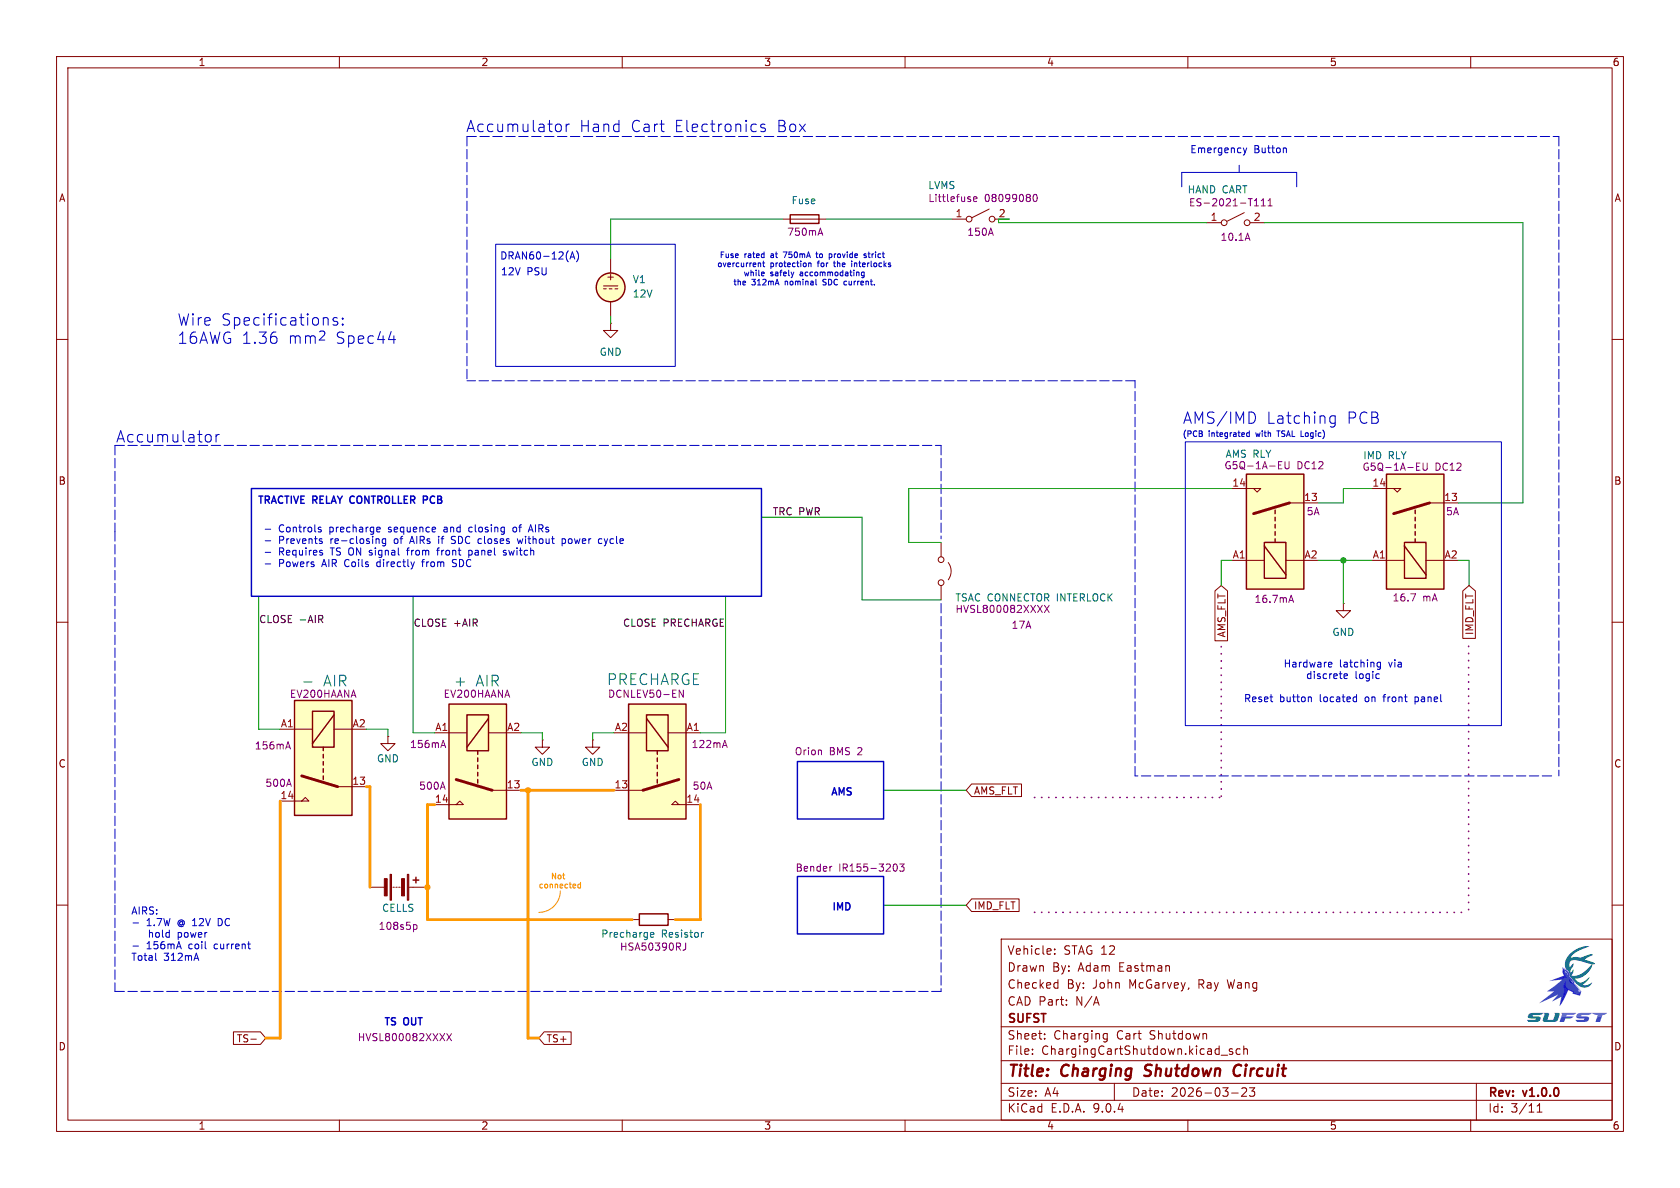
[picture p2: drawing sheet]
(kicad_sch
 (version 20250114)
 (generator "eeschema")
 (generator_version "9.0")
 (paper "A4")
 (title_block
  (title "Charging Shutdown Circuit")
  (date "2026-03-23")
  (rev "v1.0.0")
  (company "SUFST")
  (comment 1 "STAG 12")
  (comment 2 "Adam Eastman")
  (comment 3 "John McGarvey, Ray Wang")
  (comment 4 "N/A"))
 (lib_symbols
  (symbol "Device:Battery"
   (pin_numbers (hide yes))
   (pin_names
    (offset 0) (hide yes)) (exclude_from_sim no) (in_bom yes) (on_board yes)
   (property "Reference" "BT" (at 2.54 2.54 0) (effects (font (size 1.27 1.27)) (justify left)))
   (property "Value" "Battery" (at 2.54 0 0) (effects (font (size 1.27 1.27)) (justify left)))
   (property "Footprint" "" (at 0 1.524 90) (effects (font (size 1.27 1.27)) (hide yes)))
   (property "Datasheet" "~" (at 0 1.524 90) (effects (font (size 1.27 1.27)) (hide yes)))
   (property "Description" "Multiple-cell battery" (at 0 0 0) (effects (font (size 1.27 1.27)) (hide yes)))
   (symbol "Battery_0_1"
    (rectangle (start -2.286 1.778) (end 2.286 1.524) (stroke (width 0) (type default)) (fill (type outline)))
    (rectangle (start -2.286 -1.27) (end 2.286 -1.524) (stroke (width 0) (type default)) (fill (type outline)))
    (rectangle (start -1.524 1.016) (end 1.524 0.508) (stroke (width 0) (type default)) (fill (type outline)))
    (rectangle (start -1.524 -2.032) (end 1.524 -2.54) (stroke (width 0) (type default)) (fill (type outline)))
    (polyline (pts (xy 0 1.778) (xy 0 2.54)) (stroke (width 0) (type default)) (fill (type none)))
    (polyline (pts (xy 0 0) (xy 0 0.254)) (stroke (width 0) (type default)) (fill (type none)))
    (polyline (pts (xy 0 -0.508) (xy 0 -0.254)) (stroke (width 0) (type default)) (fill (type none)))
    (polyline (pts (xy 0 -1.016) (xy 0 -0.762)) (stroke (width 0) (type default)) (fill (type none)))
    (polyline (pts (xy 0.762 3.048) (xy 1.778 3.048)) (stroke (width 0.254) (type default)) (fill (type none)))
    (polyline (pts (xy 1.27 3.556) (xy 1.27 2.54)) (stroke (width 0.254) (type default)) (fill (type none))))
   (symbol "Battery_1_1"
    (pin passive line (at 0 5.08 270) (length 2.54) (name "+" (effects (font (size 1.27 1.27)))) (number "1" (effects (font (size 1.27 1.27)))))
    (pin passive line (at 0 -5.08 90) (length 2.54) (name "-" (effects (font (size 1.27 1.27)))) (number "2" (effects (font (size 1.27 1.27))))))
   (embedded_fonts no))
  (symbol "Device:Fuse"
   (pin_numbers (hide yes))
   (pin_names
    (offset 0)) (exclude_from_sim no) (in_bom yes) (on_board yes)
   (property "Reference" "F" (at 2.032 0 90) (effects (font (size 1.27 1.27))))
   (property "Value" "Fuse" (at -1.905 0 90) (effects (font (size 1.27 1.27))))
   (property "Footprint" "" (at -1.778 0 90) (effects (font (size 1.27 1.27)) (hide yes)))
   (property "Datasheet" "~" (at 0 0 0) (effects (font (size 1.27 1.27)) (hide yes)))
   (property "Description" "Fuse" (at 0 0 0) (effects (font (size 1.27 1.27)) (hide yes)))
   (symbol "Fuse_0_1"
    (rectangle (start -0.762 -2.54) (end 0.762 2.54) (stroke (width 0.254) (type default)) (fill (type none)))
    (polyline (pts (xy 0 2.54) (xy 0 -2.54)) (stroke (width 0) (type default)) (fill (type none))))
   (symbol "Fuse_1_1"
    (pin passive line (at 0 3.81 270) (length 1.27) (name "~" (effects (font (size 1.27 1.27)))) (number "1" (effects (font (size 1.27 1.27)))))
    (pin passive line (at 0 -3.81 90) (length 1.27) (name "~" (effects (font (size 1.27 1.27)))) (number "2" (effects (font (size 1.27 1.27))))))
   (embedded_fonts no))
  (symbol "Device:R"
   (pin_numbers (hide yes))
   (pin_names
    (offset 0)) (exclude_from_sim no) (in_bom yes) (on_board yes)
   (property "Reference" "R" (at 2.032 0 90) (effects (font (size 1.27 1.27))))
   (property "Value" "R" (at 0 0 90) (effects (font (size 1.27 1.27))))
   (property "Footprint" "" (at -1.778 0 90) (effects (font (size 1.27 1.27)) (hide yes)))
   (property "Datasheet" "~" (at 0 0 0) (effects (font (size 1.27 1.27)) (hide yes)))
   (property "Description" "Resistor" (at 0 0 0) (effects (font (size 1.27 1.27)) (hide yes)))
   (symbol "R_0_1"
    (rectangle (start -1.016 -2.54) (end 1.016 2.54) (stroke (width 0.254) (type default)) (fill (type none))))
   (symbol "R_1_1"
    (pin passive line (at 0 3.81 270) (length 1.27) (name "~" (effects (font (size 1.27 1.27)))) (number "1" (effects (font (size 1.27 1.27)))))
    (pin passive line (at 0 -3.81 90) (length 1.27) (name "~" (effects (font (size 1.27 1.27)))) (number "2" (effects (font (size 1.27 1.27))))))
   (embedded_fonts no))
  (symbol "Jumper:Jumper_2_Open"
   (pin_numbers (hide yes))
   (pin_names
    (offset 0) (hide yes)) (exclude_from_sim no) (in_bom yes) (on_board yes)
   (property "Reference" "JP" (at 0 2.794 0) (effects (font (size 1.27 1.27))))
   (property "Value" "Jumper_2_Open" (at 0 -2.286 0) (effects (font (size 1.27 1.27))))
   (property "Footprint" "" (at 0 0 0) (effects (font (size 1.27 1.27)) (hide yes)))
   (property "Datasheet" "~" (at 0 0 0) (effects (font (size 1.27 1.27)) (hide yes)))
   (property "Description" "Jumper, 2-pole, open" (at 0 0 0) (effects (font (size 1.27 1.27)) (hide yes)))
   (symbol "Jumper_2_Open_0_0"
    (circle (center -2.032 0) (radius 0.508) (stroke (width 0) (type default)) (fill (type none)))
    (circle (center 2.032 0) (radius 0.508) (stroke (width 0) (type default)) (fill (type none))))
   (symbol "Jumper_2_Open_0_1"
    (arc (start -1.524 1.27) (mid 0 1.778) (end 1.524 1.27) (stroke (width 0) (type default)) (fill (type none))))
   (symbol "Jumper_2_Open_1_1"
    (pin passive line (at -5.08 0 0) (length 2.54) (name "A" (effects (font (size 1.27 1.27)))) (number "1" (effects (font (size 1.27 1.27)))))
    (pin passive line (at 5.08 0 180) (length 2.54) (name "B" (effects (font (size 1.27 1.27)))) (number "2" (effects (font (size 1.27 1.27))))))
   (embedded_fonts no))
  (symbol "Relay:Relay_SPST-NO" (exclude_from_sim no) (in_bom yes) (on_board yes)
   (property "Reference" "K" (at 11.43 3.81 0) (effects (font (size 1.27 1.27)) (justify left)))
   (property "Value" "Relay_SPST-NO" (at 11.43 1.27 0) (effects (font (size 1.27 1.27)) (justify left)))
   (property "Footprint" "" (at 11.43 -1.27 0) (effects (font (size 1.27 1.27)) (justify left) (hide yes)))
   (property "Datasheet" "~" (at 0 0 0) (effects (font (size 1.27 1.27)) (hide yes)))
   (property "Description" "Relay SPST, normally open, EN50005" (at 0 0 0) (effects (font (size 1.27 1.27)) (hide yes)))
   (symbol "Relay_SPST-NO_0_0"
    (polyline (pts (xy 7.62 5.08) (xy 7.62 2.54) (xy 6.985 3.175) (xy 7.62 3.81)) (stroke (width 0) (type default)) (fill (type none))))
   (symbol "Relay_SPST-NO_0_1"
    (rectangle (start -10.16 5.08) (end 10.16 -5.08) (stroke (width 0.254) (type default)) (fill (type background)))
    (rectangle (start -8.255 1.905) (end -1.905 -1.905) (stroke (width 0.254) (type default)) (fill (type none)))
    (polyline (pts (xy -7.62 -1.905) (xy -2.54 1.905)) (stroke (width 0.254) (type default)) (fill (type none)))
    (polyline (pts (xy -5.08 5.08) (xy -5.08 1.905)) (stroke (width 0) (type default)) (fill (type none)))
    (polyline (pts (xy -5.08 -5.08) (xy -5.08 -1.905)) (stroke (width 0) (type default)) (fill (type none)))
    (polyline (pts (xy -1.905 0) (xy -1.27 0)) (stroke (width 0.254) (type default)) (fill (type none)))
    (polyline (pts (xy -0.635 0) (xy 0 0)) (stroke (width 0.254) (type default)) (fill (type none)))
    (polyline (pts (xy 0.635 0) (xy 1.27 0)) (stroke (width 0.254) (type default)) (fill (type none)))
    (polyline (pts (xy 1.905 0) (xy 2.54 0)) (stroke (width 0.254) (type default)) (fill (type none)))
    (polyline (pts (xy 3.175 0) (xy 3.81 0)) (stroke (width 0.254) (type default)) (fill (type none)))
    (polyline (pts (xy 5.08 -2.54) (xy 3.175 3.81)) (stroke (width 0.508) (type default)) (fill (type none)))
    (polyline (pts (xy 5.08 -2.54) (xy 5.08 -5.08)) (stroke (width 0) (type default)) (fill (type none))))
   (symbol "Relay_SPST-NO_1_1"
    (pin passive line (at -5.08 7.62 270) (length 2.54) (name "~" (effects (font (size 1.27 1.27)))) (number "A1" (effects (font (size 1.27 1.27)))))
    (pin passive line (at -5.08 -7.62 90) (length 2.54) (name "~" (effects (font (size 1.27 1.27)))) (number "A2" (effects (font (size 1.27 1.27)))))
    (pin passive line (at 5.08 -7.62 90) (length 2.54) (name "~" (effects (font (size 1.27 1.27)))) (number "13" (effects (font (size 1.27 1.27)))))
    (pin passive line (at 7.62 7.62 270) (length 2.54) (name "~" (effects (font (size 1.27 1.27)))) (number "14" (effects (font (size 1.27 1.27))))))
   (embedded_fonts no))
  (symbol "Simulation_SPICE:VDC"
   (pin_numbers (hide yes))
   (pin_names
    (offset 0.0254)) (exclude_from_sim no) (in_bom yes) (on_board yes)
   (property "Reference" "V" (at 2.54 2.54 0) (effects (font (size 1.27 1.27)) (justify left)))
   (property "Value" "1" (at 2.54 0 0) (effects (font (size 1.27 1.27)) (justify left)))
   (property "Footprint" "" (at 0 0 0) (effects (font (size 1.27 1.27)) (hide yes)))
   (property "Datasheet" "https://ngspice.sourceforge.io/docs/ngspice-html-manual/manual.xhtml#sec_Independent_Sources_for" (at 0 0 0) (effects (font (size 1.27 1.27)) (hide yes)))
   (property "Description" "Voltage source, DC" (at 0 0 0) (effects (font (size 1.27 1.27)) (hide yes)))
   (property "Sim.Pins" "1=+ 2=-" (at 0 0 0) (effects (font (size 1.27 1.27)) (hide yes)))
   (property "Sim.Type" "DC" (at 0 0 0) (effects (font (size 1.27 1.27)) (hide yes)))
   (property "Sim.Device" "V" (at 0 0 0) (effects (font (size 1.27 1.27)) (justify left) (hide yes)))
   (symbol "VDC_0_0"
    (polyline (pts (xy -1.27 0.254) (xy 1.27 0.254)) (stroke (width 0) (type default)) (fill (type none)))
    (polyline (pts (xy -0.762 -0.254) (xy -1.27 -0.254)) (stroke (width 0) (type default)) (fill (type none)))
    (polyline (pts (xy 0.254 -0.254) (xy -0.254 -0.254)) (stroke (width 0) (type default)) (fill (type none)))
    (polyline (pts (xy 1.27 -0.254) (xy 0.762 -0.254)) (stroke (width 0) (type default)) (fill (type none)))
    (text "+" (at 0 1.905 0) (effects (font (size 1.27 1.27)))))
   (symbol "VDC_0_1"
    (circle (center 0 0) (radius 2.54) (stroke (width 0.254) (type default)) (fill (type background))))
   (symbol "VDC_1_1"
    (pin passive line (at 0 5.08 270) (length 2.54) (name "~" (effects (font (size 1.27 1.27)))) (number "1" (effects (font (size 1.27 1.27)))))
    (pin passive line (at 0 -5.08 90) (length 2.54) (name "~" (effects (font (size 1.27 1.27)))) (number "2" (effects (font (size 1.27 1.27))))))
   (embedded_fonts no))
  (symbol "Switch:SW_SPST"
   (pin_names
    (offset 0) (hide yes)) (exclude_from_sim no) (in_bom yes) (on_board yes)
   (property "Reference" "SW" (at 0 3.175 0) (effects (font (size 1.27 1.27))))
   (property "Value" "SW_SPST" (at 0 -2.54 0) (effects (font (size 1.27 1.27))))
   (property "Footprint" "" (at 0 0 0) (effects (font (size 1.27 1.27)) (hide yes)))
   (property "Datasheet" "~" (at 0 0 0) (effects (font (size 1.27 1.27)) (hide yes)))
   (property "Description" "Single Pole Single Throw (SPST) switch" (at 0 0 0) (effects (font (size 1.27 1.27)) (hide yes)))
   (symbol "SW_SPST_0_0"
    (circle (center -2.032 0) (radius 0.508) (stroke (width 0) (type default)) (fill (type none)))
    (polyline (pts (xy -1.524 0.254) (xy 1.524 1.778)) (stroke (width 0) (type default)) (fill (type none)))
    (circle (center 2.032 0) (radius 0.508) (stroke (width 0) (type default)) (fill (type none))))
   (symbol "SW_SPST_1_1"
    (pin passive line (at -5.08 0 0) (length 2.54) (name "A" (effects (font (size 1.27 1.27)))) (number "1" (effects (font (size 1.27 1.27)))))
    (pin passive line (at 5.08 0 180) (length 2.54) (name "B" (effects (font (size 1.27 1.27)))) (number "2" (effects (font (size 1.27 1.27))))))
   (embedded_fonts no))
  (symbol "power:GND"
   (power)
   (pin_numbers (hide yes))
   (pin_names
    (offset 0) (hide yes)) (exclude_from_sim no) (in_bom yes) (on_board yes)
   (property "Reference" "#PWR" (at 0 -6.35 0) (effects (font (size 1.27 1.27)) (hide yes)))
   (property "Value" "GND" (at 0 -3.81 0) (effects (font (size 1.27 1.27))))
   (property "Footprint" "" (at 0 0 0) (effects (font (size 1.27 1.27)) (hide yes)))
   (property "Datasheet" "" (at 0 0 0) (effects (font (size 1.27 1.27)) (hide yes)))
   (property "Description" "Power symbol creates a global label with name \"GND\" , ground" (at 0 0 0) (effects (font (size 1.27 1.27)) (hide yes)))
   (symbol "GND_0_1"
    (polyline (pts (xy 0 0) (xy 0 -1.27) (xy 1.27 -1.27) (xy 0 -2.54) (xy -1.27 -1.27) (xy 0 -1.27)) (stroke (width 0) (type default)) (fill (type none))))
   (symbol "GND_1_1"
    (pin power_in line (at 0 0 270) (length 0) (name "~" (effects (font (size 1.27 1.27)))) (number "1" (effects (font (size 1.27 1.27))))))
   (embedded_fonts no)))
 (rectangle
  (start 87.63 43.18)
  (end 119.38 64.77)
  (stroke (width 0) (type solid))
  (fill (type none)))
 (rectangle
  (start 209.55 78.105)
  (end 265.43 128.27)
  (stroke (width 0) (type solid))
  (fill (type none)))
 (rectangle
  (start 44.45 86.36)
  (end 134.62 105.41)
  (stroke (width 0.254) (type solid))
  (fill (type none)))
 (rectangle
  (start 140.97 134.62)
  (end 156.21 144.78)
  (stroke (width 0.254) (type solid))
  (fill (type none)))
 (arc
  (start 99.06 157.48)
  (mid 97.9441 160.1741)
  (end 95.25 161.29)
  (stroke (width 0) (type solid) (color 255 153 0 1))
  (fill (type none)))
 (rectangle
  (start 140.97 154.94)
  (end 156.21 165.1)
  (stroke (width 0.254) (type solid))
  (fill (type none)))
 (text "AMS"
  (exclude_from_sim no)
  (at 148.844 140.208 0)
  (effects (font (size 1.27 1.27) (thickness 0.254)
    (bold yes))))
 (text "Accumulator Hand Cart Electronics Box"
  (exclude_from_sim no)
  (at 112.522 22.606 0)
  (effects (font (size 2 2))))
 (text "Emergency Button"
  (exclude_from_sim no)
  (at 219.075 26.67 0)
  (effects (font (size 1.27 1.27))))
 (text "- Controls precharge sequence and closing of AIRs\n- Prevents re-closing of AIRs if SDC closes without power cycle\n- Requires TS ON signal from front panel switch\n- Powers AIR Coils directly from SDC"
  (exclude_from_sim no)
  (at 46.482 96.774 0)
  (effects (font (size 1.27 1.27) (thickness 0.1588)) (justify left)))
 (text "DRAN60-12(A)"
  (exclude_from_sim no)
  (at 95.504 45.466 0)
  (effects (font (size 1.27 1.27))))
 (text "AMS/IMD Latching PCB"
  (exclude_from_sim no)
  (at 226.568 74.168 0)
  (effects (font (size 2 2))))
 (text "(PCB integrated with TSAL Logic)"
  (exclude_from_sim no)
  (at 221.742 76.962 0)
  (effects (font (size 1 1))))
 (text "IMD"
  (exclude_from_sim no)
  (at 148.844 160.528 0)
  (effects (font (size 1.27 1.27) (thickness 0.254)
    (bold yes))))
 (text "Accumulator"
  (exclude_from_sim no)
  (at 29.718 77.47 0)
  (effects (font (size 2 2))))
 (text "HVSL800082XXXX"
  (exclude_from_sim no)
  (at 71.628 183.642 0)
  (effects (font (size 1.27 1.27) (color 132 0 132 1))))
 (text "AIRS:\n- 1.7W @ 12V DC\n   hold power\n- 156mA coil current\nTotal 312mA"
  (exclude_from_sim no)
  (at 23.114 165.354 0)
  (effects (font (size 1.27 1.27) (thickness 0.1588)) (justify left)))
 (text "TRACTIVE RELAY CONTROLLER PCB\n"
  (exclude_from_sim no)
  (at 45.466 88.646 0)
  (effects (font (size 1.27 1.27) (thickness 0.254)
    (bold yes)) (justify left)))
 (text "TS OUT"
  (exclude_from_sim no)
  (at 71.374 180.848 0)
  (effects (font (size 1.27 1.27) (thickness 0.254)
    (bold yes))))
 (text "Bender IR155-3203"
  (exclude_from_sim no)
  (at 150.368 153.67 0)
  (effects (font (size 1.27 1.27) (color 132 0 132 1))))
 (text "12V PSU"
  (exclude_from_sim no)
  (at 92.71 48.26 0)
  (effects (font (size 1.27 1.27))))
 (text "Hardware latching via\ndiscrete logic\n\nReset button located on front panel"
  (exclude_from_sim no)
  (at 237.49 120.65 0)
  (effects (font (size 1.27 1.27) (thickness 0.1588))))
 (text "Orion BMS 2"
  (exclude_from_sim no)
  (at 146.558 133.096 0)
  (effects (font (size 1.27 1.27) (color 132 0 132 1))))
 (text "Fuse rated at 750mA to provide strict \novercurrent protection for the interlocks\nwhile safely accommodating\nthe 312mA nominal SDC current."
  (exclude_from_sim no)
  (at 142.24 47.752 0)
  (effects (font (size 1 1) (thickness 0.1588))))
 (text "Not \nconnected"
  (exclude_from_sim no)
  (at 99.06 155.956 0)
  (effects (font (size 1 1) (thickness 0.125) (color 255 153 0 1))))
 (text "Wire Specifications:\n16AWG 1.36 mm^{2} Spec44"
  (exclude_from_sim no)
  (at 31.242 58.42 0)
  (effects (font (size 2 2) (thickness 0.1588)) (justify left)))
 (junction
  (at 93.345 139.7)
  (diameter 0)
  (color 255 153 0 1))
 (junction
  (at 75.565 156.845)
  (diameter 0)
  (color 255 153 0 1))
 (junction
  (at 237.49 99.06)
  (diameter 0)
  (color 0 0 0 0))
 (polyline
  (pts (xy 182.88 140.97) (xy 215.9 140.97))
  (stroke (width 0.3) (type dot) (color 132 0 132 1)))
 (wire
  (pts (xy 93.345 139.7) (xy 92.075 139.7))
  (stroke (width 0.5) (type default) (color 255 153 0 1)))
 (polyline
  (pts (xy 274.32 137.16) (xy 200.66 137.16))
  (stroke (width 0) (type dash)))
 (wire
  (pts (xy 49.53 141.605) (xy 49.53 183.515))
  (stroke (width 0.5) (type default) (color 255 153 0 1)))
 (polyline
  (pts (xy 20.32 160.02) (xy 20.32 175.26))
  (stroke (width 0) (type dash)))
 (wire
  (pts (xy 128.27 105.41) (xy 128.27 129.54))
  (stroke (width 0) (type default)))
 (polyline
  (pts (xy 208.915 33.02) (xy 208.915 30.48))
  (stroke (width 0) (type default)))
 (wire
  (pts (xy 49.53 128.905) (xy 45.72 128.905))
  (stroke (width 0) (type default)))
 (polyline
  (pts (xy 20.32 175.26) (xy 30.48 175.26))
  (stroke (width 0) (type dash)))
 (polyline
  (pts (xy 166.37 175.26) (xy 30.48 175.26))
  (stroke (width 0) (type dash)))
 (wire
  (pts (xy 49.53 183.515) (xy 46.99 183.515))
  (stroke (width 0.5) (type default) (color 255 153 0 1)))
 (polyline
  (pts (xy 166.37 124.46) (xy 166.37 175.26))
  (stroke (width 0) (type dash)))
 (polyline
  (pts (xy 82.55 24.13) (xy 275.59 24.13))
  (stroke (width 0) (type dash)))
 (wire
  (pts (xy 259.715 103.505) (xy 259.715 99.06))
  (stroke (width 0) (type default)))
 (wire
  (pts (xy 75.565 162.56) (xy 111.76 162.56))
  (stroke (width 0.5) (type default) (color 255 153 0 1)))
 (polyline
  (pts (xy 30.48 78.74) (xy 166.37 78.74))
  (stroke (width 0) (type dash)))
 (polyline
  (pts (xy 215.9 114.3) (xy 215.9 140.97))
  (stroke (width 0.3) (type dot) (color 132 0 132 1)))
 (wire
  (pts (xy 233.045 88.9) (xy 237.49 88.9))
  (stroke (width 0) (type default)))
 (wire
  (pts (xy 107.95 38.735) (xy 138.43 38.735))
  (stroke (width 0) (type default)))
 (wire
  (pts (xy 237.49 86.36) (xy 242.57 86.36))
  (stroke (width 0) (type default)))
 (polyline
  (pts (xy 259.6346 114.2367) (xy 259.6346 161.2267))
  (stroke (width 0.3) (type dot) (color 132 0 132 1)))
 (wire
  (pts (xy 65.405 139.065) (xy 64.77 139.065))
  (stroke (width 0.5) (type default) (color 255 153 0 1)))
 (wire
  (pts (xy 75.565 156.845) (xy 75.565 162.56))
  (stroke (width 0.5) (type default) (color 255 153 0 1)))
 (wire
  (pts (xy 93.345 139.7) (xy 108.585 139.7))
  (stroke (width 0.5) (type default) (color 255 153 0 1)))
 (wire
  (pts (xy 237.49 86.36) (xy 237.49 88.9))
  (stroke (width 0) (type default)))
 (wire
  (pts (xy 269.24 39.37) (xy 269.24 88.9))
  (stroke (width 0) (type default)))
 (wire
  (pts (xy 93.345 183.515) (xy 93.345 139.7))
  (stroke (width 0.5) (type default) (color 255 153 0 1)))
 (wire
  (pts (xy 123.825 162.56) (xy 123.825 142.24))
  (stroke (width 0.5) (type default) (color 255 153 0 1)))
 (polyline
  (pts (xy 20.32 93.98) (xy 20.32 160.02))
  (stroke (width 0) (type dash)))
 (wire
  (pts (xy 156.21 139.7) (xy 170.815 139.7))
  (stroke (width 0) (type default)))
 (wire
  (pts (xy 123.825 129.54) (xy 128.27 129.54))
  (stroke (width 0) (type default)))
 (wire
  (pts (xy 107.95 38.735) (xy 107.95 45.72))
  (stroke (width 0) (type default)))
 (wire
  (pts (xy 166.37 106.045) (xy 152.4 106.045))
  (stroke (width 0) (type default)))
 (polyline
  (pts (xy 166.37 78.74) (xy 166.37 95.25))
  (stroke (width 0) (type dash)))
 (wire
  (pts (xy 160.655 95.885) (xy 166.37 95.885))
  (stroke (width 0) (type default)))
 (wire
  (pts (xy 95.885 129.54) (xy 95.885 130.81))
  (stroke (width 0) (type default)))
 (polyline
  (pts (xy 166.37 106.68) (xy 166.37 124.46))
  (stroke (width 0) (type dash)))
 (polyline
  (pts (xy 82.55 24.13) (xy 82.55 67.31))
  (stroke (width 0) (type dash)))
 (wire
  (pts (xy 45.72 105.41) (xy 45.72 128.905))
  (stroke (width 0) (type default)))
 (polyline
  (pts (xy 208.915 30.48) (xy 229.235 30.48))
  (stroke (width 0) (type default)))
 (wire
  (pts (xy 123.825 162.56) (xy 119.38 162.56))
  (stroke (width 0.5) (type default) (color 255 153 0 1)))
 (polyline
  (pts (xy 20.32 78.74) (xy 30.48 78.74))
  (stroke (width 0) (type dash)))
 (wire
  (pts (xy 237.49 99.06) (xy 237.49 106.68))
  (stroke (width 0) (type default)))
 (wire
  (pts (xy 176.53 38.735) (xy 176.53 39.37))
  (stroke (width 0) (type default)))
 (polyline
  (pts (xy 182.88 161.2769) (xy 259.08 161.29))
  (stroke (width 0.3) (type dot) (color 132 0 132 1)))
 (wire
  (pts (xy 92.075 129.54) (xy 95.885 129.54))
  (stroke (width 0) (type default)))
 (polyline
  (pts (xy 229.235 30.48) (xy 229.235 33.02))
  (stroke (width 0) (type default)))
 (polyline
  (pts (xy 200.66 137.16) (xy 200.66 67.31))
  (stroke (width 0) (type dash)))
 (wire
  (pts (xy 237.49 99.06) (xy 242.57 99.06))
  (stroke (width 0) (type default)))
 (wire
  (pts (xy 108.585 129.54) (xy 104.775 129.54))
  (stroke (width 0) (type default)))
 (polyline
  (pts (xy 200.66 67.31) (xy 82.55 67.31))
  (stroke (width 0) (type dash)))
 (wire
  (pts (xy 146.05 38.735) (xy 168.275 38.735))
  (stroke (width 0) (type default)))
 (polyline
  (pts (xy 275.59 24.13) (xy 275.59 137.16))
  (stroke (width 0) (type dash)))
 (polyline
  (pts (xy 219.075 29.21) (xy 219.075 30.48))
  (stroke (width 0) (type default)))
 (wire
  (pts (xy 215.9 103.505) (xy 215.9 99.06))
  (stroke (width 0) (type default)))
 (wire
  (pts (xy 259.715 99.06) (xy 257.81 99.06))
  (stroke (width 0) (type default)))
 (polyline
  (pts (xy 20.32 78.74) (xy 20.32 93.98))
  (stroke (width 0) (type dash)))
 (wire
  (pts (xy 68.58 128.905) (xy 68.58 130.175))
  (stroke (width 0) (type default)))
 (wire
  (pts (xy 152.4 91.44) (xy 152.4 106.045))
  (stroke (width 0) (type default)))
 (wire
  (pts (xy 95.25 183.515) (xy 93.345 183.515))
  (stroke (width 0.5) (type default) (color 255 153 0 1)))
 (wire
  (pts (xy 257.81 88.9) (xy 269.24 88.9))
  (stroke (width 0) (type default)))
 (wire
  (pts (xy 156.21 160.02) (xy 170.815 160.02))
  (stroke (width 0) (type default)))
 (wire
  (pts (xy 65.405 139.065) (xy 65.405 156.845))
  (stroke (width 0.5) (type default) (color 255 153 0 1)))
 (wire
  (pts (xy 73.025 105.41) (xy 73.025 129.54))
  (stroke (width 0) (type default)))
 (wire
  (pts (xy 233.045 99.06) (xy 237.49 99.06))
  (stroke (width 0) (type default)))
 (wire
  (pts (xy 178.435 38.735) (xy 176.53 38.735))
  (stroke (width 0) (type default)))
 (wire
  (pts (xy 76.835 129.54) (xy 73.025 129.54))
  (stroke (width 0) (type default)))
 (wire
  (pts (xy 76.835 142.24) (xy 75.565 142.24))
  (stroke (width 0.5) (type default) (color 255 153 0 1)))
 (wire
  (pts (xy 134.62 91.44) (xy 152.4 91.44))
  (stroke (width 0) (type default)))
 (wire
  (pts (xy 107.95 55.88) (xy 107.95 57.15))
  (stroke (width 0) (type default)))
 (wire
  (pts (xy 68.58 128.905) (xy 64.77 128.905))
  (stroke (width 0) (type default)))
 (wire
  (pts (xy 176.53 39.37) (xy 213.36 39.37))
  (stroke (width 0) (type default)))
 (wire
  (pts (xy 75.565 142.24) (xy 75.565 156.845))
  (stroke (width 0.5) (type default) (color 255 153 0 1)))
 (wire
  (pts (xy 215.9 99.06) (xy 217.805 99.06))
  (stroke (width 0) (type default)))
 (wire
  (pts (xy 223.52 39.37) (xy 269.24 39.37))
  (stroke (width 0) (type default)))
 (wire
  (pts (xy 104.775 129.54) (xy 104.775 130.81))
  (stroke (width 0) (type default)))
 (wire
  (pts (xy 160.655 86.36) (xy 217.805 86.36))
  (stroke (width 0) (type default)))
 (wire
  (pts (xy 160.655 86.36) (xy 160.655 95.885))
  (stroke (width 0) (type default)))
 (label "CLOSE +AIR"
  (at 73.025 111.125 0)
  (effects (font (size 1.27 1.27)) (justify left bottom)))
 (label "CLOSE PRECHARGE"
  (at 128.27 111.125 180)
  (effects (font (size 1.27 1.27)) (justify right bottom)))
 (label "TRC PWR"
  (at 136.525 91.44 0)
  (effects (font (size 1.27 1.27)) (justify left bottom)))
 (label "CLOSE -AIR"
  (at 45.72 110.49 0)
  (effects (font (size 1.27 1.27)) (justify left bottom)))
 (global_label "AMS_FLT"
  (shape input)
  (at 170.815 139.7 0)
  (fields_autoplaced yes)
  (effects (font (size 1.27 1.27)) (justify left))
  (property "Intersheetrefs" "${INTERSHEET_REFS}" (at 180.9474 139.7 0) (effects (font (size 1.27 1.27)) (justify left) (hide yes))))
 (global_label "IMD_FLT"
  (shape input)
  (at 170.815 160.02 0)
  (fields_autoplaced yes)
  (effects (font (size 1.27 1.27)) (justify left))
  (property "Intersheetrefs" "${INTERSHEET_REFS}" (at 180.5241 160.02 0) (effects (font (size 1.27 1.27)) (justify left) (hide yes))))
 (global_label "IMD_FLT"
  (shape input)
  (at 259.715 103.505 270)
  (fields_autoplaced yes)
  (effects (font (size 1.27 1.27)) (justify right))
  (property "Intersheetrefs" "${INTERSHEET_REFS}" (at 259.715 113.0742 90) (effects (font (size 1.27 1.27)) (justify right) (hide yes))))
 (global_label "AMS_FLT"
  (shape input)
  (at 215.9 103.505 270)
  (fields_autoplaced yes)
  (effects (font (size 1.27 1.27)) (justify right))
  (property "Intersheetrefs" "${INTERSHEET_REFS}" (at 215.9 113.0742 90) (effects (font (size 1.27 1.27)) (justify right) (hide yes))))
 (global_label "TS-"
  (shape input)
  (at 46.99 183.515 180)
  (fields_autoplaced yes)
  (effects (font (size 1.27 1.27)) (justify right))
  (property "Intersheetrefs" "${INTERSHEET_REFS}" (at 40.9095 183.515 0) (effects (font (size 1.27 1.27)) (justify right) (hide yes))))
 (global_label "TS+"
  (shape input)
  (at 95.25 183.515 0)
  (fields_autoplaced yes)
  (effects (font (size 1.27 1.27)) (justify left))
  (property "Intersheetrefs" "${INTERSHEET_REFS}" (at 100.556 183.515 0) (effects (font (size 1.27 1.27)) (justify left) (hide yes))))
 (symbol
  (lib_id "Relay:Relay_SPST-NO")
  (at 84.455 134.62 90)
  (mirror x)
  (unit 1)
  (exclude_from_sim no)
  (in_bom yes)
  (on_board yes)
  (dnp no)
  (property "Reference" "K3" (at 84.455 149.86 90) (effects (font (size 1.27 1.27)) (hide yes)))
  (property "Value" "+ AIR" (at 84.328 120.396 90) (effects (font (size 1.905 1.905))))
  (property "Footprint" "" (at 85.725 146.05 0) (effects (font (size 1.27 1.27)) (justify left) (hide yes)))
  (property "Datasheet" "~" (at 84.455 134.62 0) (effects (font (size 1.27 1.27)) (hide yes)))
  (property "Description" "Relay SPST, normally open, EN50005" (at 84.455 134.62 0) (effects (font (size 1.27 1.27)) (hide yes)))
  (property "PN" "EV200HAANA" (at 84.328 122.682 90) (effects (font (size 1.27 1.27))))
  (property "Coil Current" "156mA" (at 75.692 131.572 90) (effects (font (size 1.27 1.27))))
  (property "Contact Current" "500A" (at 76.454 138.938 90) (effects (font (size 1.27 1.27))))
  (pin "14")
  (pin "13")
  (pin "A1")
  (pin "A2"))
 (symbol
  (lib_id "power:GND")
  (at 237.49 106.68 0)
  (unit 1)
  (exclude_from_sim no)
  (in_bom yes)
  (on_board yes)
  (dnp no)
  (fields_autoplaced yes)
  (property "Reference" "#PWR012" (at 237.49 113.03 0) (effects (font (size 1.27 1.27)) (hide yes)))
  (property "Value" "GND" (at 237.49 111.76 0) (effects (font (size 1.27 1.27))))
  (property "Footprint" "" (at 237.49 106.68 0) (effects (font (size 1.27 1.27)) (hide yes)))
  (property "Datasheet" "" (at 237.49 106.68 0) (effects (font (size 1.27 1.27)) (hide yes)))
  (property "Description" "Power symbol creates a global label with name \"GND\" , ground" (at 237.49 106.68 0) (effects (font (size 1.27 1.27)) (hide yes)))
  (pin "1"))
 (symbol
  (lib_id "Jumper:Jumper_2_Open")
  (at 166.37 100.965 270)
  (mirror x)
  (unit 1)
  (exclude_from_sim no)
  (in_bom yes)
  (on_board yes)
  (dnp no)
  (property "Reference" "JP1" (at 161.29 100.965 0) (effects (font (size 1.27 1.27)) (hide yes)))
  (property "Value" "TSAC CONNECTOR INTERLOCK" (at 182.88 105.664 90) (effects (font (size 1.27 1.27))))
  (property "Footprint" "" (at 166.37 100.965 0) (effects (font (size 1.27 1.27)) (hide yes)))
  (property "Datasheet" "~" (at 166.37 100.965 0) (effects (font (size 1.27 1.27)) (hide yes)))
  (property "Description" "Jumper, 2-pole, open" (at 166.37 100.965 0) (effects (font (size 1.27 1.27)) (hide yes)))
  (property "PN" "HVSL800082XXXX" (at 177.292 107.696 90) (effects (font (size 1.27 1.27))))
  (property "Current Rating" "17A" (at 180.594 110.49 90) (effects (font (size 1.27 1.27))))
  (pin "2")
  (pin "1"))
 (symbol
  (lib_id "Relay:Relay_SPST-NO")
  (at 250.19 93.98 90)
  (unit 1)
  (exclude_from_sim no)
  (in_bom yes)
  (on_board yes)
  (dnp no)
  (property "Reference" "K6" (at 250.19 78.74 90) (effects (font (size 1.27 1.27)) (hide yes)))
  (property "Value" "IMD RLY" (at 244.856 80.518 90) (effects (font (size 1.27 1.27))))
  (property "Footprint" "" (at 251.46 82.55 0) (effects (font (size 1.27 1.27)) (justify left) (hide yes)))
  (property "Datasheet" "~" (at 250.19 93.98 0) (effects (font (size 1.27 1.27)) (hide yes)))
  (property "Description" "Relay SPST, normally open, EN50005" (at 250.19 93.98 0) (effects (font (size 1.27 1.27)) (hide yes)))
  (property "PN" "G5Q-1A-EU DC12 " (at 250.19 82.55 90) (effects (font (size 1.27 1.27))))
  (property "Coil Current" "16.7 mA" (at 250.19 105.664 90) (effects (font (size 1.27 1.27))))
  (property "Contact Current" "5A" (at 256.794 90.424 90) (effects (font (size 1.27 1.27))))
  (pin "14")
  (pin "13")
  (pin "A1")
  (pin "A2"))
 (symbol
  (lib_id "power:GND")
  (at 68.58 130.175 0)
  (mirror y)
  (unit 1)
  (exclude_from_sim no)
  (in_bom yes)
  (on_board yes)
  (dnp no)
  (property "Reference" "#PWR06" (at 68.58 136.525 0) (effects (font (size 1.27 1.27)) (hide yes)))
  (property "Value" "GND" (at 68.58 134.112 0) (effects (font (size 1.27 1.27))))
  (property "Footprint" "" (at 68.58 130.175 0) (effects (font (size 1.27 1.27)) (hide yes)))
  (property "Datasheet" "" (at 68.58 130.175 0) (effects (font (size 1.27 1.27)) (hide yes)))
  (property "Description" "Power symbol creates a global label with name \"GND\" , ground" (at 68.58 130.175 0) (effects (font (size 1.27 1.27)) (hide yes)))
  (pin "1"))
 (symbol
  (lib_id "Relay:Relay_SPST-NO")
  (at 225.425 93.98 90)
  (unit 1)
  (exclude_from_sim no)
  (in_bom yes)
  (on_board yes)
  (dnp no)
  (property "Reference" "K5" (at 225.425 78.74 90) (effects (font (size 1.27 1.27)) (hide yes)))
  (property "Value" "AMS RLY" (at 220.726 80.264 90) (effects (font (size 1.27 1.27))))
  (property "Footprint" "" (at 226.695 82.55 0) (effects (font (size 1.27 1.27)) (justify left) (hide yes)))
  (property "Datasheet" "~" (at 225.425 93.98 0) (effects (font (size 1.27 1.27)) (hide yes)))
  (property "Description" "Relay SPST, normally open, EN50005" (at 225.425 93.98 0) (effects (font (size 1.27 1.27)) (hide yes)))
  (property "PN" "G5Q-1A-EU DC12" (at 225.298 82.296 90) (effects (font (size 1.27 1.27))))
  (property "Coil Current" "16.7mA" (at 225.298 105.918 90) (effects (font (size 1.27 1.27))))
  (property "Contact Current" "5A" (at 232.156 90.424 90) (effects (font (size 1.27 1.27))))
  (pin "14")
  (pin "13")
  (pin "A1")
  (pin "A2"))
 (symbol
  (lib_id "Switch:SW_SPST")
  (at 218.44 39.37 0)
  (unit 1)
  (exclude_from_sim no)
  (in_bom yes)
  (on_board yes)
  (dnp no)
  (property "Reference" "SW1" (at 218.44 33.02 0) (effects (font (size 1.27 1.27)) (hide yes)))
  (property "Value" "HAND CART" (at 215.265 33.528 0) (effects (font (size 1.27 1.27))))
  (property "Footprint" "" (at 218.44 39.37 0) (effects (font (size 1.27 1.27)) (hide yes)))
  (property "Datasheet" "~" (at 218.44 39.37 0) (effects (font (size 1.27 1.27)) (hide yes)))
  (property "Description" "Single Pole Single Throw (SPST) switch" (at 218.44 39.37 0) (effects (font (size 1.27 1.27)) (hide yes)))
  (property "PN" "ES-2021-T111" (at 217.678 35.814 0) (effects (font (size 1.27 1.27))))
  (property "Current Rating" "10.1A" (at 218.44 41.91 0) (effects (font (size 1.27 1.27))))
  (pin "2")
  (pin "1"))
 (symbol
  (lib_id "Device:R")
  (at 115.57 162.56 270)
  (unit 1)
  (exclude_from_sim no)
  (in_bom yes)
  (on_board yes)
  (dnp no)
  (property "Reference" "R1" (at 116.8401 165.1 0) (effects (font (size 1.27 1.27)) (justify left) (hide yes)))
  (property "Value" "Precharge Resistor" (at 106.172 165.1 90) (effects (font (size 1.27 1.27)) (justify left)))
  (property "Footprint" "" (at 115.57 160.782 90) (effects (font (size 1.27 1.27)) (hide yes)))
  (property "Datasheet" "~" (at 115.57 162.56 0) (effects (font (size 1.27 1.27)) (hide yes)))
  (property "Description" "Resistor" (at 115.57 162.56 0) (effects (font (size 1.27 1.27)) (hide yes)))
  (property "PN" "HSA50390RJ" (at 115.57 167.386 90) (effects (font (size 1.27 1.27))))
  (pin "2")
  (pin "1"))
 (symbol
  (lib_id "Device:Fuse")
  (at 142.24 38.735 90)
  (unit 1)
  (exclude_from_sim no)
  (in_bom yes)
  (on_board yes)
  (dnp no)
  (property "Reference" "F6" (at 142.24 32.385 90) (effects (font (size 1.27 1.27)) (hide yes)))
  (property "Value" "Fuse" (at 142.113 35.433 90) (effects (font (size 1.27 1.27))))
  (property "Footprint" "" (at 142.24 40.513 90) (effects (font (size 1.27 1.27)) (hide yes)))
  (property "Datasheet" "~" (at 142.24 38.735 0) (effects (font (size 1.27 1.27)) (hide yes)))
  (property "Description" "Fuse" (at 142.24 38.735 0) (effects (font (size 1.27 1.27)) (hide yes)))
  (property "Current" "750mA" (at 142.367 41.021 90) (effects (font (size 1.27 1.27))))
  (pin "2")
  (pin "1"))
 (symbol
  (lib_id "power:GND")
  (at 104.775 130.81 0)
  (unit 1)
  (exclude_from_sim no)
  (in_bom yes)
  (on_board yes)
  (dnp no)
  (property "Reference" "#PWR011" (at 104.775 137.16 0) (effects (font (size 1.27 1.27)) (hide yes)))
  (property "Value" "GND" (at 104.775 134.747 0) (effects (font (size 1.27 1.27))))
  (property "Footprint" "" (at 104.775 130.81 0) (effects (font (size 1.27 1.27)) (hide yes)))
  (property "Datasheet" "" (at 104.775 130.81 0) (effects (font (size 1.27 1.27)) (hide yes)))
  (property "Description" "Power symbol creates a global label with name \"GND\" , ground" (at 104.775 130.81 0) (effects (font (size 1.27 1.27)) (hide yes)))
  (pin "1"))
 (symbol
  (lib_id "Device:Battery")
  (at 70.485 156.845 270)
  (mirror x)
  (unit 1)
  (exclude_from_sim no)
  (in_bom yes)
  (on_board yes)
  (dnp no)
  (property "Reference" "BT1" (at 72.3266 153.67 0) (effects (font (size 1.27 1.27)) (justify left) (hide yes)))
  (property "Value" "CELLS" (at 67.437 160.528 90) (effects (font (size 1.27 1.27)) (justify left)))
  (property "Footprint" "" (at 72.009 156.845 90) (effects (font (size 1.27 1.27)) (hide yes)))
  (property "Datasheet" "~" (at 72.009 156.845 90) (effects (font (size 1.27 1.27)) (hide yes)))
  (property "Description" "Multiple-cell battery" (at 70.485 156.845 0) (effects (font (size 1.27 1.27)) (hide yes)))
  (property "Configuration" "108s5p" (at 70.4493 163.7214 90) (effects (font (size 1.27 1.27))))
  (pin "2")
  (pin "1"))
 (symbol
  (lib_id "Relay:Relay_SPST-NO")
  (at 57.15 133.985 90)
  (mirror x)
  (unit 1)
  (exclude_from_sim no)
  (in_bom yes)
  (on_board yes)
  (dnp no)
  (property "Reference" "K2" (at 57.15 149.225 90) (effects (font (size 1.27 1.27)) (hide yes)))
  (property "Value" "- AIR" (at 53.086 120.396 90) (effects (font (size 1.905 1.905)) (justify right)))
  (property "Footprint" "" (at 58.42 145.415 0) (effects (font (size 1.27 1.27)) (justify left) (hide yes)))
  (property "Datasheet" "~" (at 57.15 133.985 0) (effects (font (size 1.27 1.27)) (hide yes)))
  (property "Description" "Relay SPST, normally open, EN50005" (at 57.15 133.985 0) (effects (font (size 1.27 1.27)) (hide yes)))
  (property "PN" "EV200HAANA" (at 57.15 122.682 90) (effects (font (size 1.27 1.27))))
  (property "Coil Current" "156mA" (at 48.26 131.826 90) (effects (font (size 1.27 1.27))))
  (property "Contact Current" "500A" (at 49.276 138.43 90) (effects (font (size 1.27 1.27))))
  (pin "14")
  (pin "13")
  (pin "A1")
  (pin "A2"))
 (symbol
  (lib_id "Relay:Relay_SPST-NO")
  (at 116.205 134.62 270)
  (unit 1)
  (exclude_from_sim no)
  (in_bom yes)
  (on_board yes)
  (dnp no)
  (property "Reference" "K4" (at 116.205 149.86 90) (effects (font (size 1.27 1.27)) (hide yes)))
  (property "Value" "PRECHARGE" (at 115.57 120.142 90) (effects (font (size 1.905 1.905))))
  (property "Footprint" "" (at 114.935 146.05 0) (effects (font (size 1.27 1.27)) (justify left) (hide yes)))
  (property "Datasheet" "~" (at 116.205 134.62 0) (effects (font (size 1.27 1.27)) (hide yes)))
  (property "Description" "Relay SPST, normally open, EN50005" (at 116.205 134.62 0) (effects (font (size 1.27 1.27)) (hide yes)))
  (property "PN" "DCNLEV50-EN" (at 114.3 122.682 90) (effects (font (size 1.27 1.27))))
  (property "Coil Current" "122mA" (at 125.476 131.572 90) (effects (font (size 1.27 1.27))))
  (property "Contact Current" "50A" (at 124.206 138.938 90) (effects (font (size 1.27 1.27))))
  (pin "14")
  (pin "13")
  (pin "A1")
  (pin "A2"))
 (symbol
  (lib_id "power:GND")
  (at 107.95 57.15 0)
  (unit 1)
  (exclude_from_sim no)
  (in_bom yes)
  (on_board yes)
  (dnp no)
  (fields_autoplaced yes)
  (property "Reference" "#PWR05" (at 107.95 63.5 0) (effects (font (size 1.27 1.27)) (hide yes)))
  (property "Value" "GND" (at 107.95 62.23 0) (effects (font (size 1.27 1.27))))
  (property "Footprint" "" (at 107.95 57.15 0) (effects (font (size 1.27 1.27)) (hide yes)))
  (property "Datasheet" "" (at 107.95 57.15 0) (effects (font (size 1.27 1.27)) (hide yes)))
  (property "Description" "Power symbol creates a global label with name \"GND\" , ground" (at 107.95 57.15 0) (effects (font (size 1.27 1.27)) (hide yes)))
  (pin "1"))
 (symbol
  (lib_id "Switch:SW_SPST")
  (at 173.355 38.735 0)
  (unit 1)
  (exclude_from_sim no)
  (in_bom yes)
  (on_board yes)
  (dnp no)
  (property "Reference" "SW2" (at 173.355 31.75 0) (effects (font (size 1.27 1.27)) (hide yes)))
  (property "Value" "LVMS" (at 166.497 32.766 0) (effects (font (size 1.27 1.27))))
  (property "Footprint" "" (at 173.355 38.735 0) (effects (font (size 1.27 1.27)) (hide yes)))
  (property "Datasheet" "~" (at 173.355 38.735 0) (effects (font (size 1.27 1.27)) (hide yes)))
  (property "Description" "Single Pole Single Throw (SPST) switch" (at 173.355 38.735 0) (effects (font (size 1.27 1.27)) (hide yes)))
  (property "PN" "Littlefuse 08099080" (at 173.863 35.052 0) (effects (font (size 1.27 1.27))))
  (property "Current Rating" "150A" (at 173.355 41.021 0) (effects (font (size 1.27 1.27))))
  (pin "2")
  (pin "1"))
 (symbol
  (lib_id "Simulation_SPICE:VDC")
  (at 107.95 50.8 0)
  (unit 1)
  (exclude_from_sim no)
  (in_bom yes)
  (on_board yes)
  (dnp no)
  (fields_autoplaced yes)
  (property "Reference" "V1" (at 111.76 49.4001 0) (effects (font (size 1.27 1.27)) (justify left)))
  (property "Value" "12V" (at 111.76 51.9401 0) (effects (font (size 1.27 1.27)) (justify left)))
  (property "Footprint" "" (at 107.95 50.8 0) (effects (font (size 1.27 1.27)) (hide yes)))
  (property "Datasheet" "https://ngspice.sourceforge.io/docs/ngspice-html-manual/manual.xhtml#sec_Independent_Sources_for" (at 107.95 50.8 0) (effects (font (size 1.27 1.27)) (hide yes)))
  (property "Description" "Voltage source, DC" (at 107.95 50.8 0) (effects (font (size 1.27 1.27)) (hide yes)))
  (property "Sim.Pins" "1=+ 2=-" (at 107.95 50.8 0) (effects (font (size 1.27 1.27)) (hide yes)))
  (property "Sim.Type" "DC" (at 107.95 50.8 0) (effects (font (size 1.27 1.27)) (hide yes)))
  (property "Sim.Device" "V" (at 107.95 50.8 0) (effects (font (size 1.27 1.27)) (justify left) (hide yes)))
  (pin "1")
  (pin "2"))
 (symbol
  (lib_id "power:GND")
  (at 95.885 130.81 0)
  (mirror y)
  (unit 1)
  (exclude_from_sim no)
  (in_bom yes)
  (on_board yes)
  (dnp no)
  (property "Reference" "#PWR07" (at 95.885 137.16 0) (effects (font (size 1.27 1.27)) (hide yes)))
  (property "Value" "GND" (at 95.885 134.747 0) (effects (font (size 1.27 1.27))))
  (property "Footprint" "" (at 95.885 130.81 0) (effects (font (size 1.27 1.27)) (hide yes)))
  (property "Datasheet" "" (at 95.885 130.81 0) (effects (font (size 1.27 1.27)) (hide yes)))
  (property "Description" "Power symbol creates a global label with name \"GND\" , ground" (at 95.885 130.81 0) (effects (font (size 1.27 1.27)) (hide yes)))
  (pin "1")))
